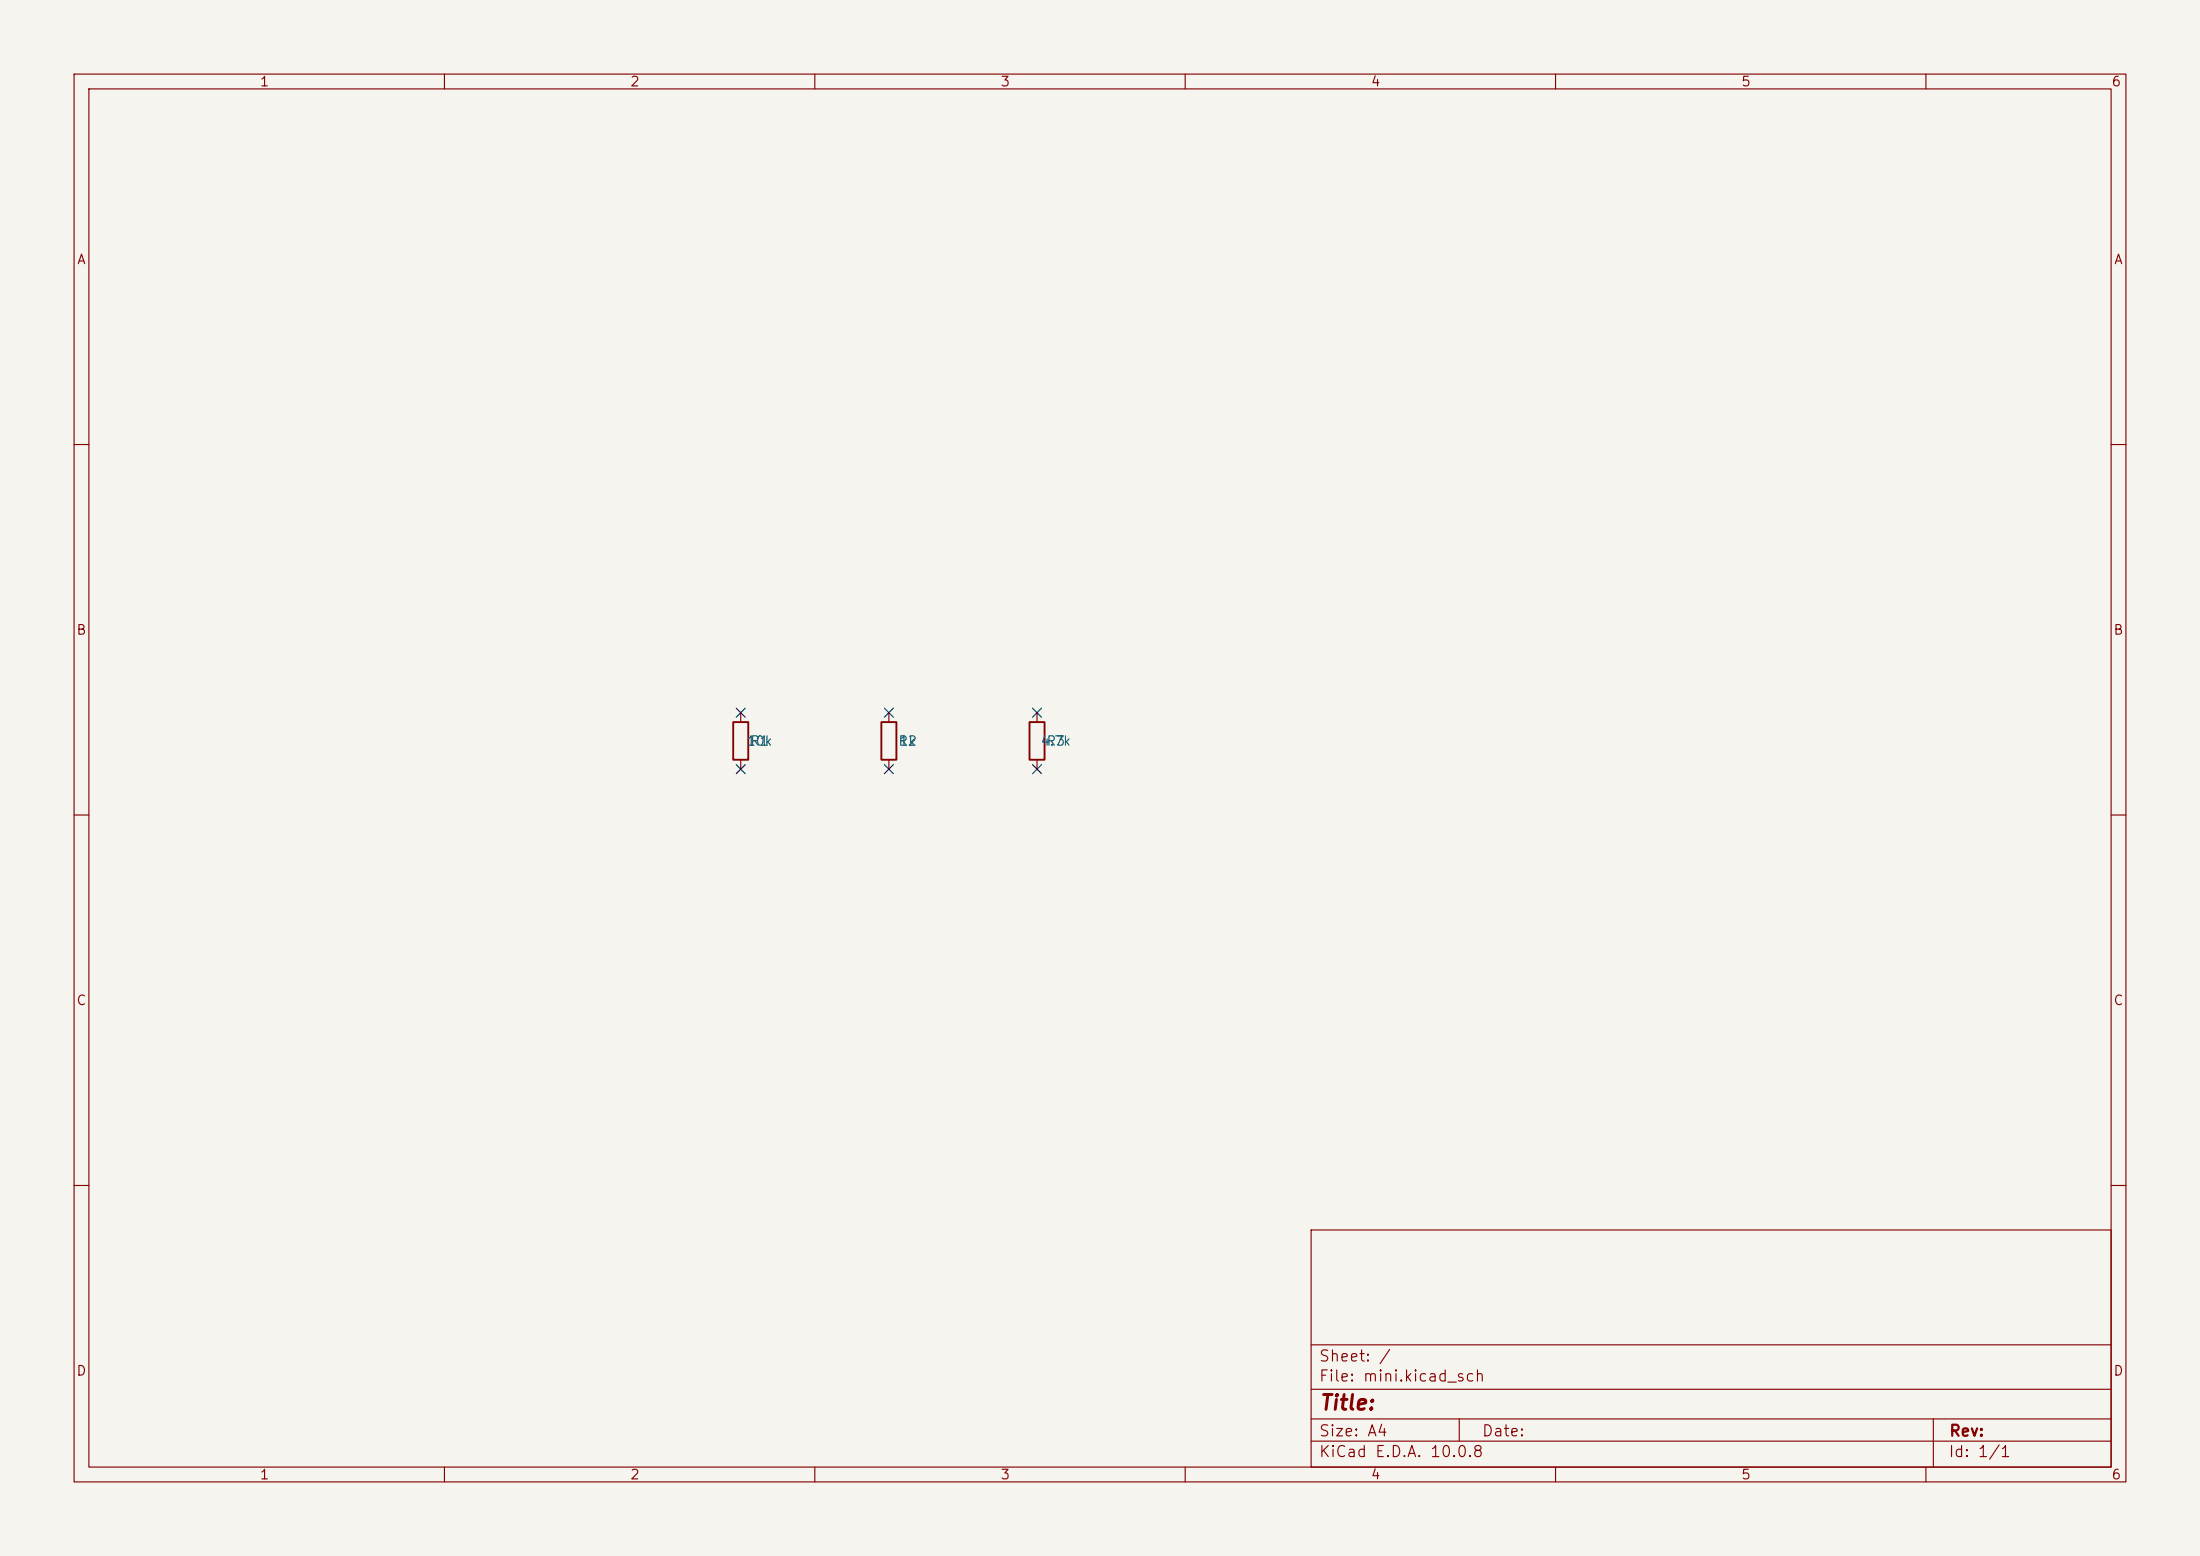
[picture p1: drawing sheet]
<svg xmlns="http://www.w3.org/2000/svg" width="297mm" height="210mm" viewBox="0 0 297 210" stroke-linecap="round" stroke-linejoin="round" font-family="sans-serif">
<path d="M0 0h297v210h-297z" fill="#f5f4ef" stroke="#f5f4ef" stroke-width=".14"/>
<g fill="none" stroke="#840000" stroke-width=".15">
<path d="M10 10h277v190h-277zM12 12h273v186h-273zM60 10v2M110 10v2M160 10v2M210 10v2M260 10v2M10 60h2M285 60h2M100 96.2v1.3M120 96.2v1.3M140 96.2v1.3"/>
<path d="M10 110h2M100 102.5v1.3M120 102.5v1.3M140 102.5v1.3M285 110h2M10 160h2M177 166h108v32h-108zM285 160h2M60 198v2M110 198v2M160 198v2M177 194.5h108"/>
<path d="M177 191.5h108M177 187.5h108M177 181.5h108M197 191.5v3M210 198v2M260 198v2M261 191.5v6.5"/>
</g>
<path d="M99 97.5h2v5h-2zM119 97.5h2v5h-2zM139 97.5h2v5h-2z" fill="none" stroke="#840000" stroke-width=".25"/>
<path d="M99.4 95.6l1.2 1.2M100.6 95.6l-1.2 1.2M119.4 95.6l1.2 1.2M120.6 95.6l-1.2 1.2M139.4 95.6l1.2 1.2M140.6 95.6l-1.2 1.2M99.4 103.2l1.2 1.2M100.6 103.2l-1.2 1.2M119.4 103.2l1.2 1.2M120.6 103.2l-1.2 1.2M139.4 103.2l1.2 1.2M140.6 103.2l-1.2 1.2" fill="none" stroke="#000084" stroke-width=".15"/>
<text font-size="2" fill="#840000" x="178" y="190.8">Title:</text>
<g font-size="1.5" fill="#840000">
<text x="178" y="184.1">Sheet: /</text>
<text x="178" y="186.8">File: mini.kicad_sch</text>
<text x="178" y="197">KiCad E.D.A. 10.0.8</text>
<text x="178" y="194.2">Size: A4</text>
<text x="200" y="194.2">Date:</text>
<text x="263" y="197">Id: 1/1</text>
<text x="263" y="194.2">Rev:</text>
</g>
<g font-size="1.3" fill="#840000">
<text x="35" y="12">1</text>
<text x="85" y="12">2</text>
<text x="135" y="12">3</text>
<text x="185" y="12">4</text>
<text x="235" y="12">5</text>
<text x="285" y="12">6</text>
<text x="10.3" y="36">A</text>
<text x="285.3" y="36">A</text>
<text x="10.2" y="86">B</text>
<text x="285.2" y="86">B</text>
<text x="10.2" y="136">C</text>
<text x="285.2" y="136">C</text>
<text x="10.2" y="186">D</text>
<text x="285.2" y="186">D</text>
<text x="35" y="200">1</text>
<text x="85" y="200">2</text>
<text x="135" y="200">3</text>
<text x="185" y="200">4</text>
<text x="235" y="200">5</text>
<text x="285" y="200">6</text>
</g>
<g font-size="1.3" fill="#006464">
<text x="100.7" y="101">10k</text>
<text x="101.2" y="101">R1</text>
<text x="121.2" y="101">R2</text>
<text x="121.3" y="101">1k</text>
<text x="140.4" y="101">4.7k</text>
<text x="141.2" y="101">R3</text>
</g>
</svg>
